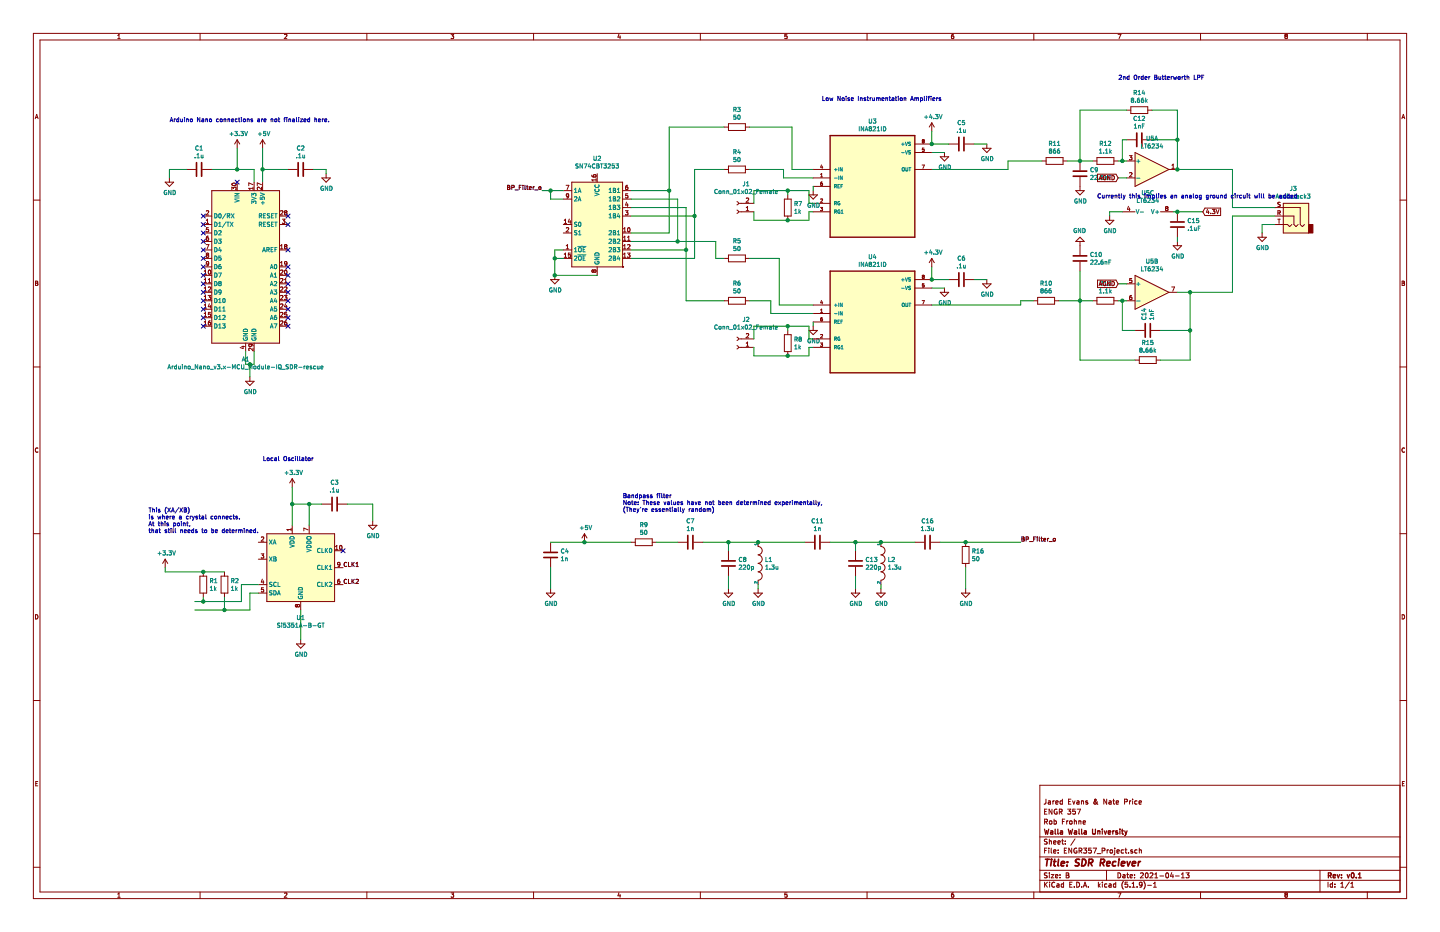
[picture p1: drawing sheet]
EESchema Schematic File Version 4
EELAYER 30 0
EELAYER END
$Descr B 17000 11000
encoding utf-8
Sheet 1 1
Title "SDR Reciever"
Date "2021-04-13"
Rev "v0.1"
Comp "Walla Walla University"
Comment1 "Rob Frohne"
Comment2 "ENGR 357"
Comment3 "Jared Evans & Nate Price"
Comment4 ""
$EndDescr
$Comp
L Device:R R14
U 1 1
P 13450 1300
F 0 "R14" V 13243 1300 50  0000 C CNN
F 1 "8.66k" V 13334 1300 50  0000 C CNN
F 2 "" V 13380 1300 50  0001 C CNN
F 3 "~" H 13450 1300 50  0001 C CNN
	1    13450 1300
	0    1    1    0   
$EndComp
Wire Wire Line
	13900 1300 13600 1300
Wire Wire Line
	13300 1300 12750 1300
$Comp
L Device:C C1
U 1 1
P 2350 2000
F 0 "C1" V 2098 2000 50  0000 C CNN
F 1 ".1u" V 2189 2000 50  0000 C CNN
F 2 "" H 2388 1850 50  0001 C CNN
F 3 "~" H 2350 2000 50  0001 C CNN
	1    2350 2000
	0    1    1    0   
$EndComp
$Comp
L Device:C C2
U 1 1
P 3550 2000
F 0 "C2" V 3298 2000 50  0000 C CNN
F 1 ".1u" V 3389 2000 50  0000 C CNN
F 2 "" H 3588 1850 50  0001 C CNN
F 3 "~" H 3550 2000 50  0001 C CNN
	1    3550 2000
	0    1    1    0   
$EndComp
$Comp
L power:+3.3V #PWR0101
U 1 1
P 2800 1750
F 0 "#PWR0101" H 2800 1600 50  0001 C CNN
F 1 "+3.3V" H 2815 1923 50  0000 C CNN
F 2 "" H 2800 1750 50  0001 C CNN
F 3 "" H 2800 1750 50  0001 C CNN
	1    2800 1750
	1    0    0    -1  
$EndComp
Wire Wire Line
	3100 2000 3400 2000
Wire Wire Line
	3100 2000 3100 2150
Wire Wire Line
	3100 2000 3100 1750
Connection ~ 3100 2000
$Comp
L power:+5V #PWR0102
U 1 1
P 3100 1750
F 0 "#PWR0102" H 3100 1600 50  0001 C CNN
F 1 "+5V" H 3115 1923 50  0000 C CNN
F 2 "" H 3100 1750 50  0001 C CNN
F 3 "" H 3100 1750 50  0001 C CNN
	1    3100 1750
	1    0    0    -1  
$EndComp
Wire Wire Line
	3000 2000 3000 2150
Wire Wire Line
	2800 1750 2800 2000
Connection ~ 2800 2000
Wire Wire Line
	2800 2000 3000 2000
Wire Wire Line
	2500 2000 2800 2000
$Comp
L power:GND #PWR0103
U 1 1
P 2000 2100
F 0 "#PWR0103" H 2000 1850 50  0001 C CNN
F 1 "GND" H 2005 1927 50  0000 C CNN
F 2 "" H 2000 2100 50  0001 C CNN
F 3 "" H 2000 2100 50  0001 C CNN
	1    2000 2100
	1    0    0    -1  
$EndComp
$Comp
L power:GND #PWR0104
U 1 1
P 3850 2050
F 0 "#PWR0104" H 3850 1800 50  0001 C CNN
F 1 "GND" H 3855 1877 50  0000 C CNN
F 2 "" H 3850 2050 50  0001 C CNN
F 3 "" H 3850 2050 50  0001 C CNN
	1    3850 2050
	1    0    0    -1  
$EndComp
Wire Wire Line
	2000 2100 2000 2000
Wire Wire Line
	2000 2000 2200 2000
Wire Wire Line
	3700 2000 3850 2000
Wire Wire Line
	3850 2000 3850 2050
Wire Wire Line
	2900 4150 2900 4300
Wire Wire Line
	2900 4300 2950 4300
Wire Wire Line
	3000 4300 3000 4150
$Comp
L power:GND #PWR0105
U 1 1
P 2950 4450
F 0 "#PWR0105" H 2950 4200 50  0001 C CNN
F 1 "GND" H 2955 4277 50  0000 C CNN
F 2 "" H 2950 4450 50  0001 C CNN
F 3 "" H 2950 4450 50  0001 C CNN
	1    2950 4450
	1    0    0    -1  
$EndComp
NoConn ~ 2400 3850
NoConn ~ 2400 3750
NoConn ~ 2400 3650
NoConn ~ 2400 3550
NoConn ~ 2400 3450
NoConn ~ 2400 3350
NoConn ~ 2400 3250
NoConn ~ 2400 3150
NoConn ~ 2400 3050
NoConn ~ 2400 2950
NoConn ~ 2400 2850
$Comp
L IQ_SDR-rescue:Arduino_Nano_v3.x-MCU_Module-IQ_SDR-rescue A1
U 1 1
P 2900 3150
F 0 "A1" H 2900 2061 50  0000 C CNN
F 1 "Arduino_Nano_v3.x-MCU_Module-IQ_SDR-rescue" H 2900 1970 50  0000 C CNN
F 2 "Module:Arduino_Nano" H 3050 2200 50  0001 L CNN
F 3 "" H 2900 2150 50  0001 C CNN
	1    2900 3150
	1    0    0    -1  
$EndComp
NoConn ~ 2400 2750
NoConn ~ 2400 2650
NoConn ~ 2400 2550
NoConn ~ 2800 2150
NoConn ~ 3400 2550
NoConn ~ 3400 2650
NoConn ~ 3400 2950
NoConn ~ 3400 3150
NoConn ~ 3400 3250
NoConn ~ 3400 3350
NoConn ~ 3400 3450
NoConn ~ 3400 3550
NoConn ~ 3400 3650
NoConn ~ 3400 3750
NoConn ~ 3400 3850
$Comp
L lt6231:+4.3V #PWR0106
U 1 1
P 11000 1550
F 0 "#PWR0106" H 11000 1400 50  0001 C CNN
F 1 "+4.3V" H 11015 1723 50  0000 C CNN
F 2 "" H 11000 1550 50  0001 C CNN
F 3 "" H 11000 1550 50  0001 C CNN
	1    11000 1550
	1    0    0    -1  
$EndComp
Wire Wire Line
	9600 2250 9600 2200
Wire Wire Line
	11000 1800 11150 1800
$Comp
L power:GND #PWR0107
U 1 1
P 11150 1800
F 0 "#PWR0107" H 11150 1550 50  0001 C CNN
F 1 "GND" H 11155 1627 50  0000 C CNN
F 2 "" H 11150 1800 50  0001 C CNN
F 3 "" H 11150 1800 50  0001 C CNN
	1    11150 1800
	1    0    0    -1  
$EndComp
Wire Wire Line
	11900 1900 12300 1900
Wire Wire Line
	11900 2000 11900 1900
Wire Wire Line
	11000 2000 11900 2000
Wire Wire Line
	11500 1700 11650 1700
Wire Wire Line
	11200 1700 11000 1700
Wire Wire Line
	11000 1550 11000 1700
$Comp
L power:GND #PWR0108
U 1 1
P 11650 1700
F 0 "#PWR0108" H 11650 1450 50  0001 C CNN
F 1 "GND" H 11655 1527 50  0000 C CNN
F 2 "" H 11650 1700 50  0001 C CNN
F 3 "" H 11650 1700 50  0001 C CNN
	1    11650 1700
	1    0    0    -1  
$EndComp
$Comp
L Device:C C5
U 1 1
P 11350 1700
F 0 "C5" V 11098 1700 50  0000 C CNN
F 1 ".1u" V 11189 1700 50  0000 C CNN
F 2 "" H 11388 1550 50  0001 C CNN
F 3 "~" H 11350 1700 50  0001 C CNN
	1    11350 1700
	0    1    1    0   
$EndComp
Wire Wire Line
	14900 2650 15050 2650
Wire Wire Line
	14900 2750 14900 2650
$Comp
L power:GND #PWR0109
U 1 1
P 14900 2750
F 0 "#PWR0109" H 14900 2500 50  0001 C CNN
F 1 "GND" H 14905 2577 50  0000 C CNN
F 2 "" H 14900 2750 50  0001 C CNN
F 3 "" H 14900 2750 50  0001 C CNN
	1    14900 2750
	1    0    0    -1  
$EndComp
Connection ~ 14050 3450
Wire Wire Line
	14550 2550 15050 2550
Wire Wire Line
	14550 3450 14550 2550
Wire Wire Line
	14050 3450 14550 3450
Wire Wire Line
	13900 2000 14550 2000
Wire Wire Line
	14550 2450 15050 2450
Wire Wire Line
	14550 2000 14550 2450
$Comp
L Connector:AudioJack3 J3
U 1 1
P 15250 2550
F 0 "J3" H 15232 2875 50  0000 C CNN
F 1 "AudioJack3" H 15232 2784 50  0000 C CNN
F 2 "" H 15250 2550 50  0001 C CNN
F 3 "~" H 15250 2550 50  0001 C CNN
	1    15250 2550
	-1   0    0    -1  
$EndComp
Wire Wire Line
	13900 2500 14200 2500
Text GLabel 14200 2500 2    50   Input ~ 0
4.3V
Wire Wire Line
	12500 3550 12750 3550
Wire Wire Line
	12050 3550 12200 3550
$Comp
L Device:R R10
U 1 1
P 12350 3550
F 0 "R10" V 12143 3550 50  0000 C CNN
F 1 "866" V 12234 3550 50  0000 C CNN
F 2 "" V 12280 3550 50  0001 C CNN
F 3 "~" H 12350 3550 50  0001 C CNN
	1    12350 3550
	0    1    1    0   
$EndComp
Connection ~ 14050 3900
Wire Wire Line
	14050 4250 14050 3900
Wire Wire Line
	13700 4250 14050 4250
Connection ~ 12750 3550
Wire Wire Line
	12750 4250 13400 4250
Wire Wire Line
	12750 3550 12750 4250
Wire Wire Line
	12750 3550 12750 3200
Wire Wire Line
	12900 3550 12750 3550
Wire Wire Line
	13250 3550 13300 3550
Connection ~ 13250 3550
Wire Wire Line
	13250 3900 13250 3550
Wire Wire Line
	13400 3900 13250 3900
Wire Wire Line
	14050 3900 13700 3900
Wire Wire Line
	14050 3450 14050 3900
Wire Wire Line
	13900 3450 14050 3450
Wire Wire Line
	13200 3550 13250 3550
Wire Wire Line
	13200 3350 13300 3350
Wire Wire Line
	13900 2850 13900 2800
Connection ~ 13900 2500
Wire Wire Line
	13900 2500 13850 2500
Wire Wire Line
	13100 2500 13250 2500
Wire Wire Line
	13100 2500 13100 2550
Wire Wire Line
	12750 1900 12900 1900
Connection ~ 12750 1900
Wire Wire Line
	12750 1900 12600 1900
Wire Wire Line
	12750 1300 12750 1900
Connection ~ 13900 1650
Wire Wire Line
	13900 1650 13900 1300
Connection ~ 13900 2000
Wire Wire Line
	13900 1650 13900 2000
Wire Wire Line
	13600 1650 13900 1650
Wire Wire Line
	13250 1900 13200 1900
Connection ~ 13250 1900
Wire Wire Line
	13250 1650 13300 1650
Wire Wire Line
	13250 1900 13250 1650
Wire Wire Line
	13200 2100 13300 2100
Wire Wire Line
	13300 1900 13250 1900
$Comp
L power:GND #PWR0110
U 1 1
P 13900 2850
F 0 "#PWR0110" H 13900 2600 50  0001 C CNN
F 1 "GND" H 13905 2677 50  0000 C CNN
F 2 "" H 13900 2850 50  0001 C CNN
F 3 "" H 13900 2850 50  0001 C CNN
	1    13900 2850
	1    0    0    -1  
$EndComp
$Comp
L Device:C C15
U 1 1
P 13900 2650
F 0 "C15" H 14015 2696 50  0000 L CNN
F 1 ".1uF" H 14015 2605 50  0000 L CNN
F 2 "" H 13938 2500 50  0001 C CNN
F 3 "~" H 13900 2650 50  0001 C CNN
	1    13900 2650
	1    0    0    -1  
$EndComp
Text GLabel 13200 3350 0    50   Input ~ 0
AGND
Text GLabel 13200 2100 0    50   Input ~ 0
AGND
$Comp
L Amplifier_Operational:LT6234 U5
U 2 1
P 13600 3450
F 0 "U5" H 13600 3817 50  0000 C CNN
F 1 "LT6234" H 13600 3726 50  0000 C CNN
F 2 "" H 13600 3450 50  0001 C CNN
F 3 "https://www.analog.com/media/en/technical-documentation/data-sheets/623345fc.pdf" H 13600 3450 50  0001 C CNN
	2    13600 3450
	1    0    0    -1  
$EndComp
$Comp
L Amplifier_Operational:LT6234 U5
U 3 1
P 13550 2600
F 0 "U5" V 13225 2600 50  0000 C CNN
F 1 "LT6234" V 13316 2600 50  0000 C CNN
F 2 "" H 13550 2600 50  0001 C CNN
F 3 "https://www.analog.com/media/en/technical-documentation/data-sheets/623345fc.pdf" H 13550 2600 50  0001 C CNN
	3    13550 2600
	0    1    1    0   
$EndComp
$Comp
L Amplifier_Operational:LT6234 U5
U 1 1
P 13600 2000
F 0 "U5" H 13600 2367 50  0000 C CNN
F 1 "LT6234" H 13600 2276 50  0000 C CNN
F 2 "" H 13600 2000 50  0001 C CNN
F 3 "https://www.analog.com/media/en/technical-documentation/data-sheets/623345fc.pdf" H 13600 2000 50  0001 C CNN
	1    13600 2000
	1    0    0    -1  
$EndComp
$Comp
L power:GND #PWR0111
U 1 1
P 13100 2550
F 0 "#PWR0111" H 13100 2300 50  0001 C CNN
F 1 "GND" H 13105 2377 50  0000 C CNN
F 2 "" H 13100 2550 50  0001 C CNN
F 3 "" H 13100 2550 50  0001 C CNN
	1    13100 2550
	1    0    0    -1  
$EndComp
$Comp
L Device:R R15
U 1 1
P 13550 4250
F 0 "R15" V 13343 4250 50  0000 C CNN
F 1 "8.66k" V 13434 4250 50  0000 C CNN
F 2 "" V 13480 4250 50  0001 C CNN
F 3 "~" H 13550 4250 50  0001 C CNN
	1    13550 4250
	0    1    1    0   
$EndComp
$Comp
L Device:R R13
U 1 1
P 13050 3550
F 0 "R13" V 12843 3550 50  0000 C CNN
F 1 "1.1k" V 12934 3550 50  0000 C CNN
F 2 "" V 12980 3550 50  0001 C CNN
F 3 "~" H 13050 3550 50  0001 C CNN
	1    13050 3550
	0    1    1    0   
$EndComp
$Comp
L power:GND #PWR0112
U 1 1
P 12750 2900
F 0 "#PWR0112" H 12750 2650 50  0001 C CNN
F 1 "GND" H 12755 2727 50  0000 C CNN
F 2 "" H 12750 2900 50  0001 C CNN
F 3 "" H 12750 2900 50  0001 C CNN
	1    12750 2900
	-1   0    0    1   
$EndComp
$Comp
L power:GND #PWR0113
U 1 1
P 12750 2200
F 0 "#PWR0113" H 12750 1950 50  0001 C CNN
F 1 "GND" H 12755 2027 50  0000 C CNN
F 2 "" H 12750 2200 50  0001 C CNN
F 3 "" H 12750 2200 50  0001 C CNN
	1    12750 2200
	1    0    0    -1  
$EndComp
$Comp
L Device:C C10
U 1 1
P 12750 3050
F 0 "C10" H 12865 3096 50  0000 L CNN
F 1 "22.6nF" H 12865 3005 50  0000 L CNN
F 2 "" H 12788 2900 50  0001 C CNN
F 3 "~" H 12750 3050 50  0001 C CNN
	1    12750 3050
	1    0    0    -1  
$EndComp
$Comp
L Device:C C9
U 1 1
P 12750 2050
F 0 "C9" H 12865 2096 50  0000 L CNN
F 1 "22.6nF" H 12865 2005 50  0000 L CNN
F 2 "" H 12788 1900 50  0001 C CNN
F 3 "~" H 12750 2050 50  0001 C CNN
	1    12750 2050
	1    0    0    -1  
$EndComp
$Comp
L Device:R R11
U 1 1
P 12450 1900
F 0 "R11" V 12243 1900 50  0000 C CNN
F 1 "866" V 12334 1900 50  0000 C CNN
F 2 "" V 12380 1900 50  0001 C CNN
F 3 "~" H 12450 1900 50  0001 C CNN
	1    12450 1900
	0    1    1    0   
$EndComp
$Comp
L Device:R R12
U 1 1
P 13050 1900
F 0 "R12" V 12843 1900 50  0000 C CNN
F 1 "1.1k" V 12934 1900 50  0000 C CNN
F 2 "" V 12980 1900 50  0001 C CNN
F 3 "~" H 13050 1900 50  0001 C CNN
	1    13050 1900
	0    1    1    0   
$EndComp
$Comp
L Device:C C12
U 1 1
P 13450 1650
F 0 "C12" V 13198 1650 50  0000 C CNN
F 1 "1nF" V 13289 1650 50  0000 C CNN
F 2 "" H 13488 1500 50  0001 C CNN
F 3 "~" H 13450 1650 50  0001 C CNN
	1    13450 1650
	0    1    1    0   
$EndComp
$Comp
L Device:C C14
U 1 1
P 13550 3900
F 0 "C14" H 13665 3946 50  0000 L CNN
F 1 "1nF" H 13665 3855 50  0000 L CNN
F 2 "" H 13588 3750 50  0001 C CNN
F 3 "~" H 13550 3900 50  0001 C CNN
	1    13550 3900
	0    -1   -1   0   
$EndComp
$Comp
L lt6231:+4.3V #PWR0114
U 1 1
P 11000 3150
F 0 "#PWR0114" H 11000 3000 50  0001 C CNN
F 1 "+4.3V" H 11015 3323 50  0000 C CNN
F 2 "" H 11000 3150 50  0001 C CNN
F 3 "" H 11000 3150 50  0001 C CNN
	1    11000 3150
	1    0    0    -1  
$EndComp
Wire Wire Line
	9600 3850 9600 3800
Wire Wire Line
	11000 3400 11150 3400
$Comp
L power:GND #PWR0115
U 1 1
P 11150 3400
F 0 "#PWR0115" H 11150 3150 50  0001 C CNN
F 1 "GND" H 11155 3227 50  0000 C CNN
F 2 "" H 11150 3400 50  0001 C CNN
F 3 "" H 11150 3400 50  0001 C CNN
	1    11150 3400
	1    0    0    -1  
$EndComp
Wire Wire Line
	11500 3300 11650 3300
Connection ~ 11000 3300
Wire Wire Line
	11200 3300 11000 3300
Wire Wire Line
	11000 3150 11000 3300
$Comp
L power:GND #PWR0116
U 1 1
P 11650 3300
F 0 "#PWR0116" H 11650 3050 50  0001 C CNN
F 1 "GND" H 11655 3127 50  0000 C CNN
F 2 "" H 11650 3300 50  0001 C CNN
F 3 "" H 11650 3300 50  0001 C CNN
	1    11650 3300
	1    0    0    -1  
$EndComp
$Comp
L Device:C C6
U 1 1
P 11350 3300
F 0 "C6" V 11098 3300 50  0000 C CNN
F 1 ".1u" V 11189 3300 50  0000 C CNN
F 2 "" H 11388 3150 50  0001 C CNN
F 3 "~" H 11350 3300 50  0001 C CNN
	1    11350 3300
	0    1    1    0   
$EndComp
$Comp
L INA821ID:INA821ID U4
U 1 1
P 10300 3800
F 0 "U4" H 10300 4570 50  0000 C CNN
F 1 "INA821ID" H 10300 4479 50  0000 C CNN
F 2 "SOIC127P599X175-8N" H 10300 3800 50  0001 L BNN
F 3 "" H 10300 3800 50  0001 L BNN
	1    10300 3800
	1    0    0    -1  
$EndComp
Wire Wire Line
	12050 3600 12050 3550
Wire Wire Line
	11000 3600 12050 3600
$Comp
L power:GND #PWR0117
U 1 1
P 3550 7550
F 0 "#PWR0117" H 3550 7300 50  0001 C CNN
F 1 "GND" H 3555 7377 50  0000 C CNN
F 2 "" H 3550 7550 50  0001 C CNN
F 3 "" H 3550 7550 50  0001 C CNN
	1    3550 7550
	1    0    0    -1  
$EndComp
$Comp
L Device:C C3
U 1 1
P 3950 5950
F 0 "C3" V 4202 5950 50  0000 C CNN
F 1 ".1u" V 4111 5950 50  0000 C CNN
F 2 "" H 3988 5800 50  0001 C CNN
F 3 "~" H 3950 5950 50  0001 C CNN
	1    3950 5950
	0    -1   -1   0   
$EndComp
$Comp
L power:GND #PWR0118
U 1 1
P 4400 6150
F 0 "#PWR0118" H 4400 5900 50  0001 C CNN
F 1 "GND" H 4405 5977 50  0000 C CNN
F 2 "" H 4400 6150 50  0001 C CNN
F 3 "" H 4400 6150 50  0001 C CNN
	1    4400 6150
	1    0    0    -1  
$EndComp
Wire Wire Line
	3450 6200 3450 5950
Wire Wire Line
	3450 5950 3650 5950
Wire Wire Line
	4100 5950 4400 5950
Wire Wire Line
	4400 5950 4400 6150
Wire Wire Line
	3650 6200 3650 5950
Connection ~ 3650 5950
Wire Wire Line
	3650 5950 3800 5950
Wire Wire Line
	3450 5950 3450 5750
Connection ~ 3450 5950
$Comp
L power:+3.3V #PWR0119
U 1 1
P 3450 5750
F 0 "#PWR0119" H 3450 5600 50  0001 C CNN
F 1 "+3.3V" H 3465 5923 50  0000 C CNN
F 2 "" H 3450 5750 50  0001 C CNN
F 3 "" H 3450 5750 50  0001 C CNN
	1    3450 5750
	1    0    0    -1  
$EndComp
Wire Wire Line
	3550 7550 3550 7200
$Comp
L Device:R R9
U 1 1
P 7600 6400
F 0 "R9" V 7393 6400 50  0000 C CNN
F 1 "50" V 7484 6400 50  0000 C CNN
F 2 "" V 7530 6400 50  0001 C CNN
F 3 "~" H 7600 6400 50  0001 C CNN
	1    7600 6400
	0    1    1    0   
$EndComp
$Comp
L Device:C C7
U 1 1
P 8150 6400
F 0 "C7" V 7898 6400 50  0000 C CNN
F 1 "1n" V 7989 6400 50  0000 C CNN
F 2 "" H 8188 6250 50  0001 C CNN
F 3 "~" H 8150 6400 50  0001 C CNN
	1    8150 6400
	0    1    1    0   
$EndComp
$Comp
L pspice:INDUCTOR L1
U 1 1
P 8950 6650
F 0 "L1" V 8904 6728 50  0000 L CNN
F 1 "1.3u" V 8995 6728 50  0000 L CNN
F 2 "" H 8950 6650 50  0001 C CNN
F 3 "~" H 8950 6650 50  0001 C CNN
	1    8950 6650
	0    1    1    0   
$EndComp
$Comp
L Device:C C8
U 1 1
P 8600 6650
F 0 "C8" H 8715 6696 50  0000 L CNN
F 1 "220p" H 8715 6605 50  0000 L CNN
F 2 "" H 8638 6500 50  0001 C CNN
F 3 "~" H 8600 6650 50  0001 C CNN
	1    8600 6650
	1    0    0    -1  
$EndComp
$Comp
L Device:C C11
U 1 1
P 9650 6400
F 0 "C11" V 9398 6400 50  0000 C CNN
F 1 "1n" V 9489 6400 50  0000 C CNN
F 2 "" H 9688 6250 50  0001 C CNN
F 3 "~" H 9650 6400 50  0001 C CNN
	1    9650 6400
	0    1    1    0   
$EndComp
$Comp
L Device:C C13
U 1 1
P 10100 6650
F 0 "C13" H 10215 6696 50  0000 L CNN
F 1 "220p" H 10215 6605 50  0000 L CNN
F 2 "" H 10138 6500 50  0001 C CNN
F 3 "~" H 10100 6650 50  0001 C CNN
	1    10100 6650
	1    0    0    -1  
$EndComp
$Comp
L pspice:INDUCTOR L2
U 1 1
P 10400 6650
F 0 "L2" V 10354 6728 50  0000 L CNN
F 1 "1.3u" V 10445 6728 50  0000 L CNN
F 2 "" H 10400 6650 50  0001 C CNN
F 3 "~" H 10400 6650 50  0001 C CNN
	1    10400 6650
	0    1    1    0   
$EndComp
$Comp
L Device:C C16
U 1 1
P 10950 6400
F 0 "C16" V 10698 6400 50  0000 C CNN
F 1 "1.3u" V 10789 6400 50  0000 C CNN
F 2 "" H 10988 6250 50  0001 C CNN
F 3 "~" H 10950 6400 50  0001 C CNN
	1    10950 6400
	0    1    1    0   
$EndComp
$Comp
L Device:R R16
U 1 1
P 11400 6550
F 0 "R16" H 11470 6596 50  0000 L CNN
F 1 "50" H 11470 6505 50  0000 L CNN
F 2 "" V 11330 6550 50  0001 C CNN
F 3 "~" H 11400 6550 50  0001 C CNN
	1    11400 6550
	1    0    0    -1  
$EndComp
Wire Wire Line
	7750 6400 8000 6400
Wire Wire Line
	8300 6400 8600 6400
Wire Wire Line
	8600 6400 8600 6500
Connection ~ 8600 6400
Wire Wire Line
	8600 6400 8950 6400
Wire Wire Line
	8950 6400 9500 6400
Connection ~ 8950 6400
Wire Wire Line
	9800 6400 10100 6400
Wire Wire Line
	10100 6400 10100 6500
Connection ~ 10100 6400
Wire Wire Line
	10100 6400 10400 6400
Connection ~ 10400 6400
Wire Wire Line
	10400 6400 10800 6400
Wire Wire Line
	11100 6400 11400 6400
$Comp
L power:+5V #PWR0120
U 1 1
P 6900 6400
F 0 "#PWR0120" H 6900 6250 50  0001 C CNN
F 1 "+5V" H 6915 6573 50  0000 C CNN
F 2 "" H 6900 6400 50  0001 C CNN
F 3 "" H 6900 6400 50  0001 C CNN
	1    6900 6400
	1    0    0    -1  
$EndComp
$Comp
L Device:C C4
U 1 1
P 6500 6550
F 0 "C4" H 6615 6596 50  0000 L CNN
F 1 "1n" H 6615 6505 50  0000 L CNN
F 2 "" H 6538 6400 50  0001 C CNN
F 3 "~" H 6500 6550 50  0001 C CNN
	1    6500 6550
	1    0    0    -1  
$EndComp
Wire Wire Line
	6500 6400 6900 6400
Connection ~ 6900 6400
$Comp
L power:GND #PWR0121
U 1 1
P 6500 6950
F 0 "#PWR0121" H 6500 6700 50  0001 C CNN
F 1 "GND" H 6505 6777 50  0000 C CNN
F 2 "" H 6500 6950 50  0001 C CNN
F 3 "" H 6500 6950 50  0001 C CNN
	1    6500 6950
	1    0    0    -1  
$EndComp
$Comp
L power:GND #PWR0122
U 1 1
P 8600 6950
F 0 "#PWR0122" H 8600 6700 50  0001 C CNN
F 1 "GND" H 8605 6777 50  0000 C CNN
F 2 "" H 8600 6950 50  0001 C CNN
F 3 "" H 8600 6950 50  0001 C CNN
	1    8600 6950
	1    0    0    -1  
$EndComp
$Comp
L power:GND #PWR0123
U 1 1
P 8950 6950
F 0 "#PWR0123" H 8950 6700 50  0001 C CNN
F 1 "GND" H 8955 6777 50  0000 C CNN
F 2 "" H 8950 6950 50  0001 C CNN
F 3 "" H 8950 6950 50  0001 C CNN
	1    8950 6950
	1    0    0    -1  
$EndComp
$Comp
L power:GND #PWR0124
U 1 1
P 10400 6950
F 0 "#PWR0124" H 10400 6700 50  0001 C CNN
F 1 "GND" H 10405 6777 50  0000 C CNN
F 2 "" H 10400 6950 50  0001 C CNN
F 3 "" H 10400 6950 50  0001 C CNN
	1    10400 6950
	1    0    0    -1  
$EndComp
$Comp
L power:GND #PWR0125
U 1 1
P 10100 6950
F 0 "#PWR0125" H 10100 6700 50  0001 C CNN
F 1 "GND" H 10105 6777 50  0000 C CNN
F 2 "" H 10100 6950 50  0001 C CNN
F 3 "" H 10100 6950 50  0001 C CNN
	1    10100 6950
	1    0    0    -1  
$EndComp
$Comp
L power:GND #PWR0126
U 1 1
P 11400 6950
F 0 "#PWR0126" H 11400 6700 50  0001 C CNN
F 1 "GND" H 11405 6777 50  0000 C CNN
F 2 "" H 11400 6950 50  0001 C CNN
F 3 "" H 11400 6950 50  0001 C CNN
	1    11400 6950
	1    0    0    -1  
$EndComp
Wire Wire Line
	6900 6400 7450 6400
Wire Wire Line
	10100 6950 10100 6800
Wire Wire Line
	10400 6950 10400 6900
Wire Wire Line
	11400 6700 11400 6950
Wire Wire Line
	8950 6950 8950 6900
Wire Wire Line
	6500 6700 6500 6950
Wire Wire Line
	8600 6800 8600 6950
Wire Wire Line
	11400 6400 12050 6400
Connection ~ 11400 6400
$Comp
L power:GND #PWR0127
U 1 1
P 9600 3850
F 0 "#PWR0127" H 9600 3600 50  0001 C CNN
F 1 "GND" H 9605 3677 50  0000 C CNN
F 2 "" H 9600 3850 50  0001 C CNN
F 3 "" H 9600 3850 50  0001 C CNN
	1    9600 3850
	1    0    0    -1  
$EndComp
$Comp
L power:GND #PWR0128
U 1 1
P 9600 2250
F 0 "#PWR0128" H 9600 2000 50  0001 C CNN
F 1 "GND" H 9605 2077 50  0000 C CNN
F 2 "" H 9600 2250 50  0001 C CNN
F 3 "" H 9600 2250 50  0001 C CNN
	1    9600 2250
	1    0    0    -1  
$EndComp
Connection ~ 11000 1700
$Comp
L INA821ID:INA821ID U3
U 1 1
P 10300 2200
F 0 "U3" H 10300 2970 50  0000 C CNN
F 1 "INA821ID" H 10300 2879 50  0000 C CNN
F 2 "SOIC127P599X175-8N" H 10300 2200 50  0001 L BNN
F 3 "" H 10300 2200 50  0001 L BNN
	1    10300 2200
	1    0    0    -1  
$EndComp
Wire Wire Line
	9550 2400 9600 2400
Wire Wire Line
	9550 2250 9550 2400
Wire Wire Line
	9550 2500 9550 2600
Wire Wire Line
	9600 2500 9550 2500
Wire Wire Line
	9550 4000 9600 4000
Wire Wire Line
	9550 3850 9550 4000
Wire Wire Line
	9550 4100 9550 4200
Wire Wire Line
	9600 4100 9550 4100
$Comp
L Connector:Conn_01x02_Female J2
U 1 1
P 8700 4100
F 0 "J2" H 8592 3775 50  0000 C CNN
F 1 "Conn_01x02_Female" H 8592 3866 50  0000 C CNN
F 2 "" H 8700 4100 50  0001 C CNN
F 3 "~" H 8700 4100 50  0001 C CNN
	1    8700 4100
	-1   0    0    1   
$EndComp
$Comp
L Device:R R8
U 1 1
P 9300 4050
F 0 "R8" H 9370 4096 50  0000 L CNN
F 1 "1k" H 9370 4005 50  0000 L CNN
F 2 "" V 9230 4050 50  0001 C CNN
F 3 "~" H 9300 4050 50  0001 C CNN
	1    9300 4050
	1    0    0    -1  
$EndComp
Wire Wire Line
	8900 4100 8900 4200
Wire Wire Line
	9550 4200 9300 4200
Wire Wire Line
	8900 4200 9300 4200
Connection ~ 9300 4200
Wire Wire Line
	8900 4000 8900 3850
Wire Wire Line
	9300 3850 9300 3900
Wire Wire Line
	8900 3850 9300 3850
Wire Wire Line
	9300 3850 9550 3850
Connection ~ 9300 3850
$Comp
L Connector:Conn_01x02_Female J1
U 1 1
P 8700 2500
F 0 "J1" H 8592 2175 50  0000 C CNN
F 1 "Conn_01x02_Female" H 8592 2266 50  0000 C CNN
F 2 "" H 8700 2500 50  0001 C CNN
F 3 "~" H 8700 2500 50  0001 C CNN
	1    8700 2500
	-1   0    0    1   
$EndComp
$Comp
L Device:R R7
U 1 1
P 9300 2450
F 0 "R7" H 9370 2496 50  0000 L CNN
F 1 "1k" H 9370 2405 50  0000 L CNN
F 2 "" V 9230 2450 50  0001 C CNN
F 3 "~" H 9300 2450 50  0001 C CNN
	1    9300 2450
	1    0    0    -1  
$EndComp
Wire Wire Line
	8900 2500 8900 2600
Wire Wire Line
	9550 2600 9300 2600
Wire Wire Line
	8900 2600 9300 2600
Connection ~ 9300 2600
Wire Wire Line
	8900 2400 8900 2250
Wire Wire Line
	9300 2250 9300 2300
Wire Wire Line
	8900 2250 9300 2250
Wire Wire Line
	9300 2250 9550 2250
Connection ~ 9300 2250
Wire Wire Line
	7450 2250 7900 2250
Wire Wire Line
	7900 2750 7450 2750
Wire Wire Line
	7450 2350 8000 2350
Wire Wire Line
	8000 2350 8000 2850
Wire Wire Line
	8000 2850 7450 2850
Wire Wire Line
	8100 2450 8100 2950
Wire Wire Line
	8100 2950 7450 2950
Wire Wire Line
	7450 2450 8100 2450
Wire Wire Line
	7900 2250 7900 2750
Wire Wire Line
	7450 2550 8200 2550
Wire Wire Line
	8200 2550 8200 3050
Wire Wire Line
	8200 3050 7450 3050
$Comp
L Device:R R3
U 1 1
P 8700 1500
F 0 "R3" V 8493 1500 50  0000 C CNN
F 1 "50" V 8584 1500 50  0000 C CNN
F 2 "" V 8630 1500 50  0001 C CNN
F 3 "~" H 8700 1500 50  0001 C CNN
	1    8700 1500
	0    1    1    0   
$EndComp
$Comp
L Device:R R4
U 1 1
P 8700 2000
F 0 "R4" V 8493 2000 50  0000 C CNN
F 1 "50" V 8584 2000 50  0000 C CNN
F 2 "" V 8630 2000 50  0001 C CNN
F 3 "~" H 8700 2000 50  0001 C CNN
	1    8700 2000
	0    1    1    0   
$EndComp
$Comp
L Device:R R5
U 1 1
P 8700 3050
F 0 "R5" V 8493 3050 50  0000 C CNN
F 1 "50" V 8584 3050 50  0000 C CNN
F 2 "" V 8630 3050 50  0001 C CNN
F 3 "~" H 8700 3050 50  0001 C CNN
	1    8700 3050
	0    1    1    0   
$EndComp
$Comp
L Device:R R6
U 1 1
P 8700 3550
F 0 "R6" V 8493 3550 50  0000 C CNN
F 1 "50" V 8584 3550 50  0000 C CNN
F 2 "" V 8630 3550 50  0001 C CNN
F 3 "~" H 8700 3550 50  0001 C CNN
	1    8700 3550
	0    1    1    0   
$EndComp
Wire Wire Line
	9350 2000 9350 1500
Wire Wire Line
	9350 1500 8850 1500
Wire Wire Line
	9350 2000 9600 2000
Wire Wire Line
	8550 1500 7900 1500
Wire Wire Line
	7900 1500 7900 2250
Connection ~ 7900 2250
Wire Wire Line
	9600 2100 9250 2100
Wire Wire Line
	9250 2100 9250 2000
Wire Wire Line
	9250 2000 8850 2000
Wire Wire Line
	8200 2550 8200 2000
Wire Wire Line
	8200 2000 8550 2000
Connection ~ 8200 2550
Wire Wire Line
	8000 2850 8450 2850
Connection ~ 8000 2850
Wire Wire Line
	8450 2850 8450 3050
Wire Wire Line
	8450 3050 8550 3050
Wire Wire Line
	8850 3050 9200 3050
Wire Wire Line
	9200 3050 9200 3600
Wire Wire Line
	9200 3600 9600 3600
Wire Wire Line
	9600 3700 9100 3700
Wire Wire Line
	9100 3700 9100 3550
Wire Wire Line
	9100 3550 8850 3550
Wire Wire Line
	8100 3550 8100 2950
Wire Wire Line
	8100 3550 8550 3550
Connection ~ 8100 2950
Wire Wire Line
	6500 2350 6500 2250
Wire Wire Line
	6500 2250 6400 2250
Connection ~ 6500 2250
Text Label 12050 6400 0    50   ~ 0
BP_Filter_o
Wire Wire Line
	6650 2350 6500 2350
Wire Wire Line
	6500 2250 6650 2250
Text Label 6400 2250 2    50   ~ 0
BP_Filter_o
$Comp
L Analog_Switch:SN74CBT3253 U2
U 1 1
P 7050 2650
F 0 "U2" H 7050 3431 50  0000 C CNN
F 1 "SN74CBT3253" H 7050 3340 50  0000 C CNN
F 2 "" H 7050 2650 50  0001 C CNN
F 3 "http://www.ti.com/lit/gpn/sn74cbt3253" H 7050 2650 50  0001 C CNN
	1    7050 2650
	1    0    0    -1  
$EndComp
Wire Wire Line
	6650 2950 6550 2950
Wire Wire Line
	6550 2950 6550 3050
Wire Wire Line
	6550 3250 7050 3250
Wire Wire Line
	6650 3050 6550 3050
Connection ~ 6550 3050
Wire Wire Line
	6550 3050 6550 3250
$Comp
L power:GND #PWR0129
U 1 1
P 6550 3250
F 0 "#PWR0129" H 6550 3000 50  0001 C CNN
F 1 "GND" H 6555 3077 50  0000 C CNN
F 2 "" H 6550 3250 50  0001 C CNN
F 3 "" H 6550 3250 50  0001 C CNN
	1    6550 3250
	1    0    0    -1  
$EndComp
Connection ~ 6550 3250
Wire Wire Line
	2950 4450 2950 4300
Connection ~ 2950 4300
Wire Wire Line
	2950 4300 3000 4300
Text Label 4050 6700 0    50   ~ 0
CLK1
Text Label 4050 6900 0    50   ~ 0
CLK2
$Comp
L Oscillator:Si5351A-B-GT U1
U 1 1
P 3550 6700
F 0 "U1" H 3550 6111 50  0000 C CNN
F 1 "Si5351A-B-GT" H 3550 6020 50  0000 C CNN
F 2 "Package_SO:MSOP-10_3x3mm_P0.5mm" H 3550 5900 50  0001 C CNN
F 3 "https://www.silabs.com/documents/public/data-sheets/Si5351-B.pdf" H 3200 6600 50  0001 C CNN
	1    3550 6700
	1    0    0    -1  
$EndComp
NoConn ~ 4050 6500
Text Notes 1750 6300 0    50   ~ 0
This (XA/XB) \nis where a crystal connects. \nAt this point,\nthat still needs to be determined.
Wire Wire Line
	3050 6900 2850 6900
Wire Wire Line
	2850 6900 2850 7100
Wire Wire Line
	3050 7000 2950 7000
Wire Wire Line
	2950 7000 2950 7200
Wire Wire Line
	2950 7200 2650 7200
$Comp
L Device:R R1
U 1 1
P 2400 6900
F 0 "R1" H 2470 6946 50  0000 L CNN
F 1 "1k" H 2470 6855 50  0000 L CNN
F 2 "" V 2330 6900 50  0001 C CNN
F 3 "~" H 2400 6900 50  0001 C CNN
	1    2400 6900
	1    0    0    -1  
$EndComp
$Comp
L Device:R R2
U 1 1
P 2650 6900
F 0 "R2" H 2720 6946 50  0000 L CNN
F 1 "1k" H 2720 6855 50  0000 L CNN
F 2 "" V 2580 6900 50  0001 C CNN
F 3 "~" H 2650 6900 50  0001 C CNN
	1    2650 6900
	1    0    0    -1  
$EndComp
Wire Wire Line
	2300 7100 2400 7100
Wire Wire Line
	2650 7050 2650 7200
Connection ~ 2650 7200
Wire Wire Line
	2650 7200 2300 7200
Wire Wire Line
	2400 7050 2400 7100
Connection ~ 2400 7100
Wire Wire Line
	2400 7100 2850 7100
Wire Wire Line
	2650 6750 2400 6750
Wire Wire Line
	1950 6750 1950 6700
Connection ~ 2400 6750
Wire Wire Line
	2400 6750 1950 6750
$Comp
L power:+3.3V #PWR0130
U 1 1
P 1950 6700
F 0 "#PWR0130" H 1950 6550 50  0001 C CNN
F 1 "+3.3V" H 1965 6873 50  0000 C CNN
F 2 "" H 1950 6700 50  0001 C CNN
F 3 "" H 1950 6700 50  0001 C CNN
	1    1950 6700
	1    0    0    -1  
$EndComp
Text Notes 7350 6050 0    50   ~ 0
Bandpass filter\nNote: These values have not been determined experimentally,\n(They're essentially random)\n
Text Notes 13200 950  0    50   ~ 0
2nd Order Butterworth LPF
Text Notes 9700 1200 0    50   ~ 0
Low Noise Instrumentation Amplifiers
Text Notes 2000 1450 0    50   ~ 0
Arduino Nano connections are not finalized here.
Text Notes 12950 2350 0    50   ~ 0
Currently this implies an analog ground circuit will be added
Text Notes 3100 5450 0    50   ~ 0
Local Oscillator
$EndSCHEMATC
